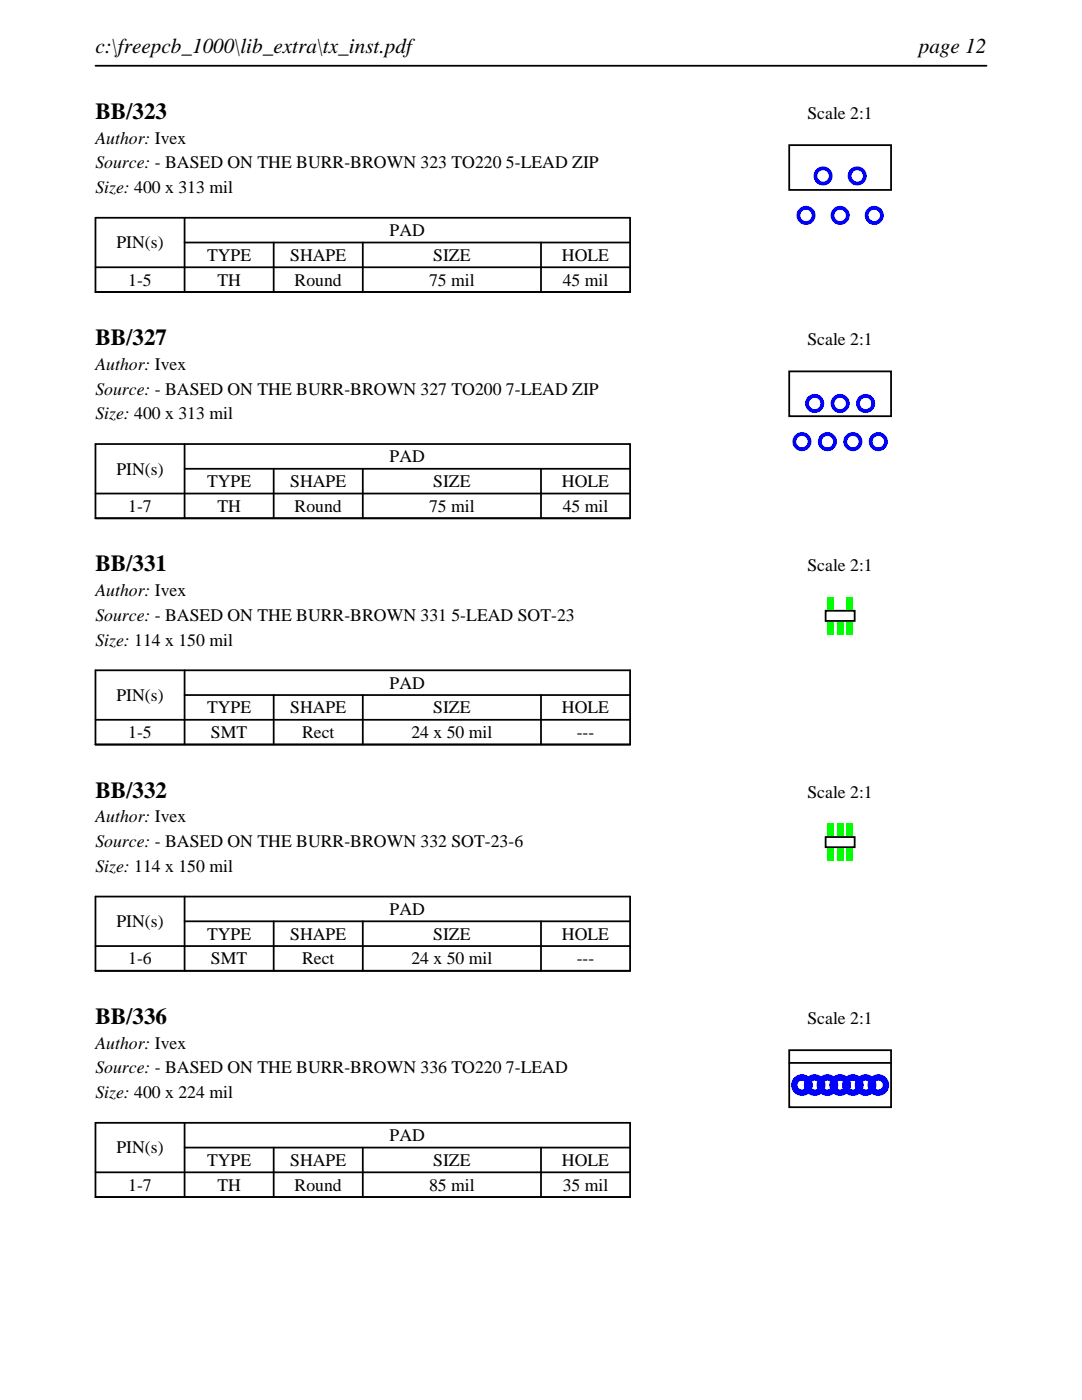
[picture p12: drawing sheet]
<svg xmlns="http://www.w3.org/2000/svg" width="216mm" height="279mm" viewBox="0 0 216 279" stroke-linecap="round" stroke-linejoin="round" font-family="sans-serif">
<path d="M19 13.1h177.8M19 43.5h106.7v14.8h-106.7zM19 53.3h106.7M36.8 48.4h88.9M36.8 43.5v14.8M54.6 48.4v9.9M72.4 48.4v9.9M107.9 48.4v9.9" fill="none" stroke="#000" stroke-width=".35"/>
<path d="M157.5 29h20.3v8.9h-20.3z" fill="none" stroke="#000" stroke-width=".36"/>
<g fill="#00f">
<path d="M158.9 43a1.91 1.91 0 0 0 3.8 0 1.91 1.91 0 0 0-3.8 0zM159.7 43a1.15 1.15 0 0 1 2.3 0 1.15 1.15 0 0 1-2.3 0z"/>
<path d="M162.3 35.1a1.91 1.91 0 0 0 3.8 0 1.91 1.91 0 0 0-3.8 0zM163.1 35.1a1.15 1.15 0 0 1 2.3 0 1.15 1.15 0 0 1-2.3 0z"/>
<path d="M165.7 43a1.91 1.91 0 0 0 3.8 0 1.91 1.91 0 0 0-3.8 0zM166.5 43a1.15 1.15 0 0 1 2.3 0 1.15 1.15 0 0 1-2.3 0z"/>
<path d="M169.1 35.1a1.91 1.91 0 0 0 3.8 0 1.91 1.91 0 0 0-3.8 0zM169.9 35.1a1.15 1.15 0 0 1 2.3 0 1.15 1.15 0 0 1-2.3 0z"/>
<path d="M172.5 43a1.95 1.95 0 0 0 3.9 0 1.95 1.95 0 0 0-3.9 0zM173.3 43a1.15 1.15 0 0 1 2.3 0 1.15 1.15 0 0 1-2.3 0z"/>
</g>
<path d="M19 88.6h106.7v14.8h-106.7zM19 98.5h106.7M36.8 93.6h88.9M36.8 88.6v14.8M54.6 93.6v9.8M72.4 93.6v9.8M107.9 93.6v9.8" fill="none" stroke="#000" stroke-width=".35"/>
<path d="M157.5 74.1h20.3v9h-20.3z" fill="none" stroke="#000" stroke-width=".36"/>
<g fill="#00f">
<path d="M158.1 88.1a1.91 1.91 0 0 0 3.8 0 1.91 1.91 0 0 0-3.8 0zM158.9 88.1a1.15 1.15 0 0 1 2.3 0 1.15 1.15 0 0 1-2.3 0z"/>
<path d="M160.7 80.5a1.91 1.91 0 0 0 3.8 0 1.91 1.91 0 0 0-3.8 0zM161.4 80.5a1.15 1.15 0 0 1 2.3 0 1.15 1.15 0 0 1-2.3 0z"/>
<path d="M163.2 88.1a1.91 1.91 0 0 0 3.8 0 1.91 1.91 0 0 0-3.8 0zM164 88.1a1.14 1.14 0 0 1 2.2 0 1.14 1.14 0 0 1-2.2 0z"/>
<path d="M165.7 80.5a1.91 1.91 0 0 0 3.8 0 1.91 1.91 0 0 0-3.8 0zM166.5 80.5a1.15 1.15 0 0 1 2.3 0 1.15 1.15 0 0 1-2.3 0z"/>
<path d="M168.3 88.1a1.91 1.91 0 0 0 3.8 0 1.91 1.91 0 0 0-3.8 0zM169 88.1a1.15 1.15 0 0 1 2.3 0 1.15 1.15 0 0 1-2.3 0z"/>
<path d="M170.8 80.5a1.91 1.91 0 0 0 3.8 0 1.91 1.91 0 0 0-3.8 0zM171.6 80.5a1.15 1.15 0 0 1 2.3 0 1.15 1.15 0 0 1-2.3 0z"/>
<path d="M173.4 88.1a1.91 1.91 0 0 0 3.8 0 1.91 1.91 0 0 0-3.8 0zM174.1 88.1a1.15 1.15 0 0 1 2.3 0 1.15 1.15 0 0 1-2.3 0z"/>
</g>
<path d="M19 133.8h106.7v14.8h-106.7zM36.8 138.7h88.9M36.8 133.8v14.8M54.6 138.7v9.9M72.4 138.7v9.9M107.9 138.7v9.9M19 143.7h106.7" fill="none" stroke="#000" stroke-width=".35"/>
<path d="M164.7 121.9h5.8v2h-5.8z" fill="none" stroke="#000" stroke-width=".36"/>
<g fill="#0f0">
<path d="M165.2 124.2h1.2v2.5h-1.2z"/>
<path d="M167 124.2h1.2v2.5h-1.2z"/>
<path d="M168.9 124.2h1.2v2.5h-1.2z"/>
<path d="M168.9 119.1h1.2v2.5h-1.2z"/>
<path d="M165.2 119.1h1.2v2.5h-1.2z"/>
</g>
<path d="M19 178.9h106.7v14.8h-106.7zM36.8 178.9v14.8M19 188.8h106.7M36.8 183.9h88.9M54.6 183.9v9.8M72.4 183.9v9.8M107.9 183.9v9.8" fill="none" stroke="#000" stroke-width=".35"/>
<path d="M164.7 167h5.8v2.1h-5.8z" fill="none" stroke="#000" stroke-width=".36"/>
<g fill="#0f0">
<path d="M165.2 169.3h1.2v2.6h-1.2z"/>
<path d="M167 169.3h1.2v2.6h-1.2z"/>
<path d="M168.9 169.3h1.2v2.6h-1.2z"/>
<path d="M168.9 164.3h1.2v2.5h-1.2z"/>
<path d="M167 164.3h1.2v2.5h-1.2z"/>
<path d="M165.2 164.3h1.2v2.5h-1.2z"/>
</g>
<path d="M19 224.1h106.7v14.8h-106.7zM19 234h106.7M36.8 229h88.9M36.8 224.1v14.8M54.6 229v9.9M72.4 229v9.9M107.9 229v9.9" fill="none" stroke="#000" stroke-width=".35"/>
<path d="M157.5 209.6h20.3v11.4h-20.3zM157.5 212.1h20.3z" fill="none" stroke="#000" stroke-width=".36"/>
<g fill="#00f">
<path d="M157.9 216.5a2.16 2.16 0 0 0 4.3 0 2.16 2.16 0 0 0-4.3 0zM159.1 216.5a.9 .9 0 0 1 1.8 0 .9 .9 0 0 1-1.8 0z"/>
<path d="M160.4 216.5a2.16 2.16 0 0 0 4.3 0 2.16 2.16 0 0 0-4.3 0zM161.7 216.5a.89 .89 0 0 1 1.7 0 .89 .89 0 0 1-1.7 0z"/>
<path d="M162.9 216.5a2.2 2.2 0 0 0 4.4 0 2.2 2.2 0 0 0-4.4 0zM164.2 216.5a.9 .9 0 0 1 1.8 0 .9 .9 0 0 1-1.8 0z"/>
<path d="M165.5 216.5a2.16 2.16 0 0 0 4.3 0 2.16 2.16 0 0 0-4.3 0zM166.8 216.5a.89 .89 0 0 1 1.7 0 .89 .89 0 0 1-1.7 0z"/>
<path d="M168 216.5a2.16 2.16 0 0 0 4.3 0 2.16 2.16 0 0 0-4.3 0zM169.3 216.5a.9 .9 0 0 1 1.8 0 .9 .9 0 0 1-1.8 0z"/>
<path d="M170.6 216.5a2.16 2.16 0 0 0 4.3 0 2.16 2.16 0 0 0-4.3 0zM171.8 216.5a.9 .9 0 0 1 1.8 0 .9 .9 0 0 1-1.8 0z"/>
<path d="M173.1 216.5a2.16 2.16 0 0 0 4.3 0 2.16 2.16 0 0 0-4.3 0zM174.4 216.5a.89 .89 0 0 1 1.7 0 .89 .89 0 0 1-1.7 0z"/>
</g>
<g font-size="4.6">
<text x="19" y="23.7">BB/323</text>
<text x="19" y="68.9">BB/327</text>
<text x="19" y="114">BB/331</text>
<text x="19" y="159.2">BB/332</text>
<text x="19" y="204.3">BB/336</text>
</g>
<g font-size="4.2">
<text x="19" y="10.6">c:\freepcb_1000\lib_extra\tx_inst.pdf</text>
<text x="183.3" y="10.6">page 12</text>
</g>
<g font-size="3.5">
<text x="161.1" y="23.7">Scale 2:1</text>
<text x="19" y="28.6">Author: Ivex</text>
<text x="19" y="33.6">Source: - BASED ON THE BURR-BROWN 323 TO220 5-LEAD ZIP</text>
<text x="19" y="38.5">Size: 400 x 313 mil</text>
<text x="77.8" y="47.1">PAD</text>
<text x="23.2" y="49.6">PIN(s)</text>
<text x="41.3" y="52.1">TYPE</text>
<text x="57.9" y="52.1">SHAPE</text>
<text x="86.4" y="52.1">SIZE</text>
<text x="112.1" y="52.1">HOLE</text>
<text x="25.6" y="57">1-5</text>
<text x="43.4" y="57">TH</text>
<text x="58.8" y="57">Round</text>
<text x="85.6" y="57">75 mil</text>
<text x="112.3" y="57">45 mil</text>
<text x="161.1" y="68.9">Scale 2:1</text>
<text x="19" y="73.8">Author: Ivex</text>
<text x="19" y="78.7">Source: - BASED ON THE BURR-BROWN 327 TO200 7-LEAD ZIP</text>
<text x="19" y="83.7">Size: 400 x 313 mil</text>
<text x="23.2" y="94.7">PIN(s)</text>
<text x="77.8" y="92.3">PAD</text>
<text x="41.3" y="97.2">TYPE</text>
<text x="57.9" y="97.2">SHAPE</text>
<text x="86.4" y="97.2">SIZE</text>
<text x="112.1" y="97.2">HOLE</text>
<text x="25.6" y="102.2">1-7</text>
<text x="43.4" y="102.2">TH</text>
<text x="58.8" y="102.2">Round</text>
<text x="85.6" y="102.2">75 mil</text>
<text x="112.3" y="102.2">45 mil</text>
<text x="19" y="119">Author: Ivex</text>
<text x="161.1" y="114">Scale 2:1</text>
<text x="19" y="123.9">Source: - BASED ON THE BURR-BROWN 331 5-LEAD SOT-23</text>
<text x="19" y="128.8">Size: 114 x 150 mil</text>
<text x="77.8" y="137.4">PAD</text>
<text x="23.2" y="139.9">PIN(s)</text>
<text x="41.3" y="142.4">TYPE</text>
<text x="57.9" y="142.4">SHAPE</text>
<text x="86.4" y="142.4">SIZE</text>
<text x="112.1" y="142.4">HOLE</text>
<text x="25.6" y="147.3">1-5</text>
<text x="42.1" y="147.3">SMT</text>
<text x="60.3" y="147.3">Rect</text>
<text x="82.1" y="147.3">24 x 50 mil</text>
<text x="115.1" y="147.3">---</text>
<text x="161.1" y="159.2">Scale 2:1</text>
<text x="19" y="164.1">Author: Ivex</text>
<text x="19" y="169.1">Source: - BASED ON THE BURR-BROWN 332 SOT-23-6</text>
<text x="19" y="174">Size: 114 x 150 mil</text>
<text x="23.2" y="185">PIN(s)</text>
<text x="77.8" y="182.6">PAD</text>
<text x="41.3" y="187.5">TYPE</text>
<text x="57.9" y="187.5">SHAPE</text>
<text x="86.4" y="187.5">SIZE</text>
<text x="112.1" y="187.5">HOLE</text>
<text x="25.6" y="192.5">1-6</text>
<text x="42.1" y="192.5">SMT</text>
<text x="60.3" y="192.5">Rect</text>
<text x="82.1" y="192.5">24 x 50 mil</text>
<text x="115.1" y="192.5">---</text>
<text x="19" y="209.3">Author: Ivex</text>
<text x="161.1" y="204.3">Scale 2:1</text>
<text x="19" y="214.2">Source: - BASED ON THE BURR-BROWN 336 TO220 7-LEAD</text>
<text x="19" y="219.1">Size: 400 x 224 mil</text>
<text x="77.8" y="227.8">PAD</text>
<text x="23.2" y="230.2">PIN(s)</text>
<text x="41.3" y="232.7">TYPE</text>
<text x="57.9" y="232.7">SHAPE</text>
<text x="86.4" y="232.7">SIZE</text>
<text x="112.1" y="232.7">HOLE</text>
<text x="25.6" y="237.6">1-7</text>
<text x="43.4" y="237.6">TH</text>
<text x="58.8" y="237.6">Round</text>
<text x="85.6" y="237.6">85 mil</text>
<text x="112.3" y="237.6">35 mil</text>
</g>
</svg>
